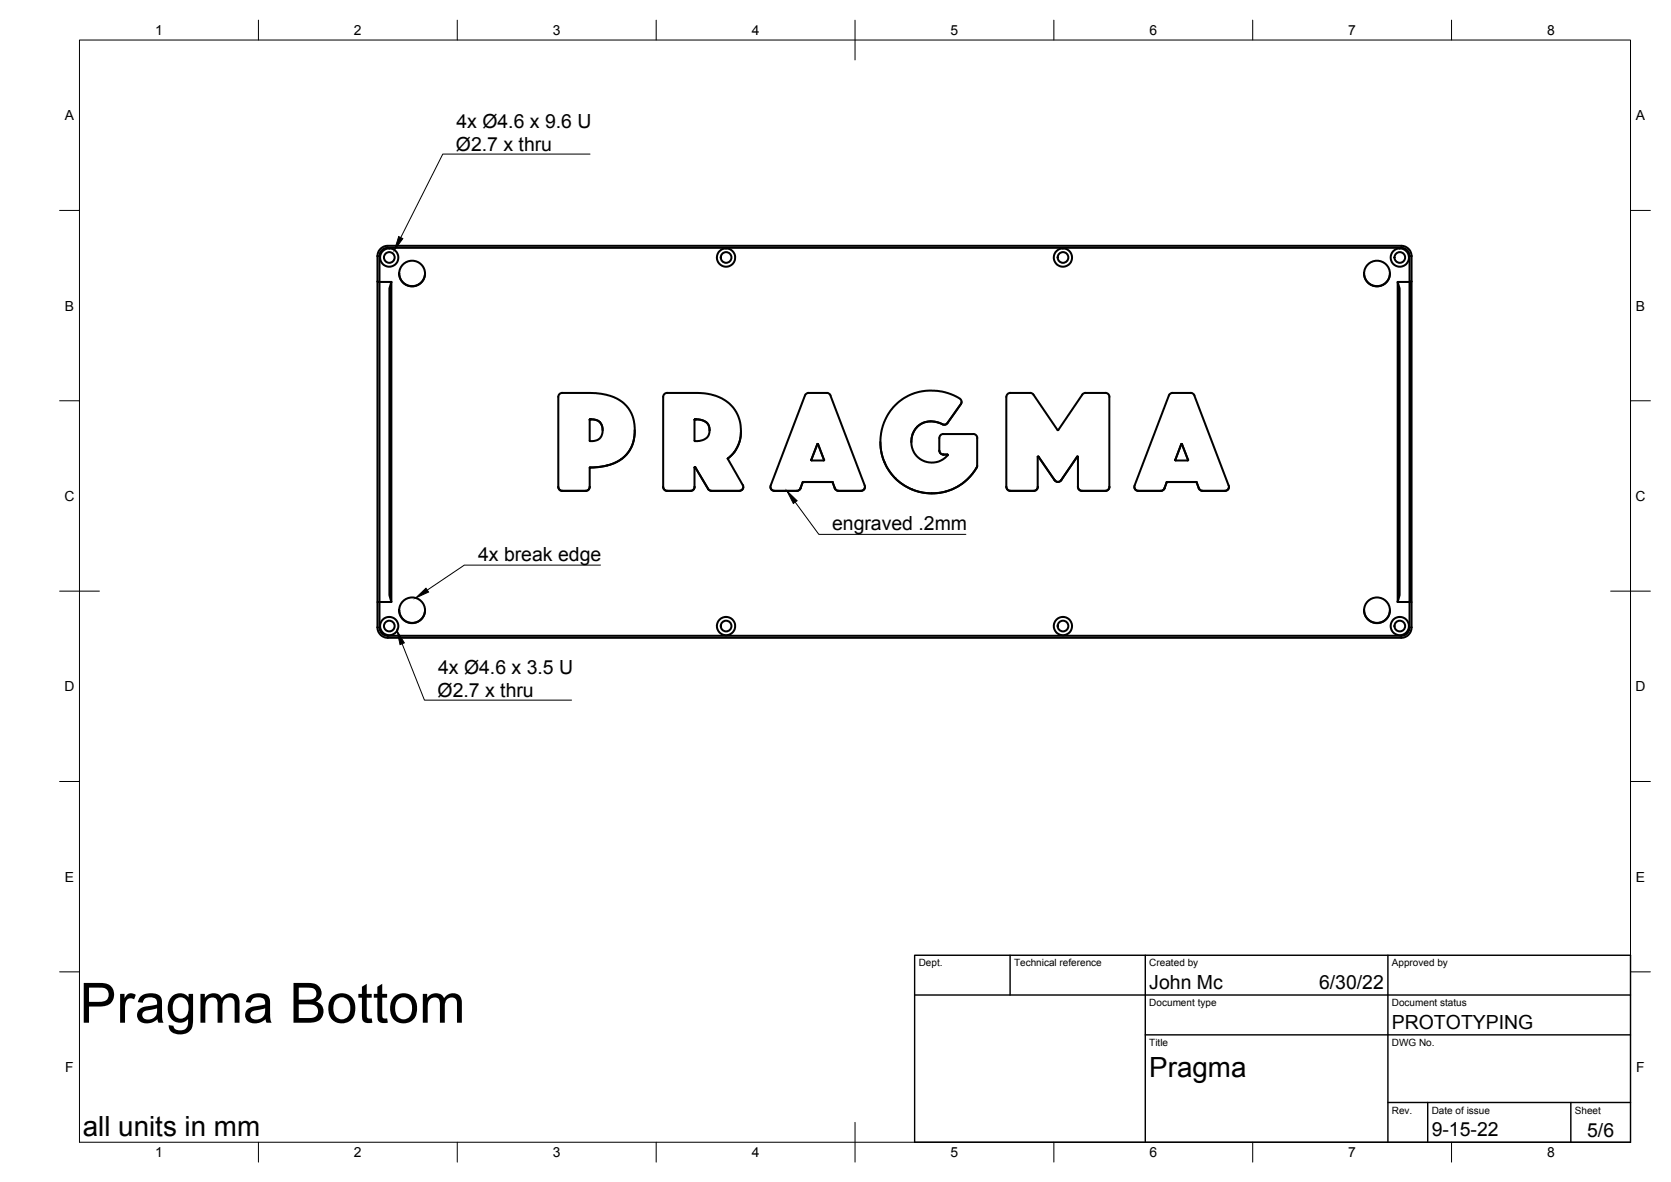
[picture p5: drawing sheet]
<svg xmlns="http://www.w3.org/2000/svg" width="420mm" height="297mm" viewBox="0 0 420 297" stroke-linecap="round" stroke-linejoin="round" font-family="sans-serif">
<!-- layer: Visible -->
<g fill="none" stroke="#000" stroke-width=".51">
<path d="M94.9 70.7v80.6h.5l.1 6.9 .5 1 .8 .5 255.9 .1 1.1-.6 .6-1v-6.9h-3M94.9 70.7l.5 .2v80.4h3M94.9 70.7v-6.4a2.6 2.6 0 0 1 2.6-2.5h254.8a2.6 2.6 0 0 1 2.6 2.5v6.4M98.4 70.9v80.4l-.5-1.7v-77.1zM100.4 68.7a3.2 3.2 0 0 0 3.2 3.2 3.2 3.2 0 0 0 3.3-3.2M343 68.7a3.2 3.2 0 0 0 3.2 3.2 3.2 3.2 0 0 0 3.3-3.2M351.4 70.9l.5 1.6v77.1l-.5 1.7zM354.9 70.7l-.5 .2-.1-7.2-.6-.9-1.2-.5h-255.2l-1.2 .5-.6 .9-.1 7.2h3M354.9 70.7v80.6h-.5v-80.4h-3M140.7 99l.7-.3h7.1l3.9 .5a8.8 8.8 0 0 1 7.1 10.6l-.6 2.3a9.5 9.5 0 0 1-8.6 5.3l-2 .1v4.9a1.01 1.01 0 0 1-1 1h-5.9a1.01 1.01 0 0 1-1-1v-22.7zM253 99.7v22.7M254 98.7h5l.7 .3 6.2 9.1"/>
<path d="M254.1 98.7a1.01 1.01 0 0 0-1.1 1M278.9 99.7v22.7M279 99.7a.97 .97 0 0 0-1.1-1h-4.9l-.7 .3-6.2 9.1h-.2M300.3 99.4l8.6 22.6a1.01 1.01 0 0 1-.9 1.4h-5.6l-.6-.2-.4-.5M300.3 99.4a.95 .95 0 0 0-.9-.7h-4.6a.98 .98 0 0 0-.9 .7l-8.6 22.6a1.01 1.01 0 0 0 .9 1.4h5.7l.6-.2 .3-.5M148.3 105.5h1.3l1.2 .6 .6 .9 .1 1.1-.2 1.4-.5 .7-1.3 .6-1.1 .1M148.3 105.4h1.2l1.1 .5 .8 1.1 .1 1.1M148.3 105.5l.1 5.3M148.4 117.5l-.1 .1M159.6 108.1l-.2 2.2-.5 1.8a9.5 9.5 0 0 1-8.6 5.3l-1.9 .1M174.6 105.5l.1 5.3M174.6 105.5l.1-.1a3.3 3.3 0 0 1 3.5 1.5l.2 1.8-.5 1.1-.6 .5a4.6 4.6 0 0 1-2.6 .6"/>
<path d="M174.6 105.4a3.2 3.2 0 0 1 3.6 1.4l.2 1.3M174.8 117.4l3.3 5.5M174.8 117.4l-.2 .1v4.9a.97 .97 0 0 1-1 1h-5.9a1.01 1.01 0 0 1-.9-1v-22.7a1.01 1.01 0 0 1 1-1h7.7l2.3 .2a9.2 9.2 0 0 1 8.1 6.4 9.2 9.2 0 0 1-2.9 10l3.8 6.6a.98 .98 0 0 1-.9 1.5h-7l-.5-.2-.4-.3M174.8 117.4l-.2 .1M178.4 108.1h.1M184.6 113.6h.1M186.3 108.3l-.3 2.4-.6 1.6-1 1.6-1.4 1.4M204 115.6l1.7-4 1.5 4.1h-3.1M204 115.6h.1M204 115.6l.1 .1M207.2 115.6h.1M221.4 111.1l.2 2.2 .5 2.2a12.9 12.9 0 0 0 11.3 8.5 12.9 12.9 0 0 0 12.3-7"/>
<path d="M229.2 111v.1M236.2 110.1v3.1M236.2 113.2a1.04 1.04 0 0 0 1 1 1.01 1.01 0 0 1-1-1zM237.2 109.1h7.5l.7 .3 .3 .7-.1 7.4-1.7 2.2-1.5 1.5-1.9 1.3-1.8 .8-2.4 .6-2.3 .1-2.4-.3-2-.6a12.9 12.9 0 0 1-6.8-18.1 12.9 12.9 0 0 1 18.9-4.5l.1 .7-.2 .4-3.5 4.9-.8 .3-1.7-.7-1.4-.2-1.9 .3-1.1 .6-.9 .8-.6 1.1-.4 1.2-.1 2.1 .5 1.4 1.1 1.6 1.3 .8 1.6 .4 2-.1 1.4-.6 1.2-1.1-.1-.2h-1l1.1 .1M237.2 109.1a1.01 1.01 0 0 0-1 1M238.3 114.3h.1M241.8 101l-.2 .5-3.7 5.1-.7 .1-1.8-.7-1.6-.1-1.7 .4-1.1 .6-.9 .9-.4 .9-.4 1.2-.1 1.1M261.1 114.8h-.2M270.8 114.8l-4 5.9a1.01 1.01 0 0 1-1.6 0M270.8 114.8l-4 5.9M270.9 114.8h.1M270.9 114.8h.1v7.6a1.01 1.01 0 0 0 1 1h6a1.01 1.01 0 0 0 1-1"/>
<path d="M295.5 115.6h.1M295.5 115.6l1.6-4 1.6 4M295.5 115.6l.1 .1M298.7 115.6h.1M298.7 115.6l-3.1 .1M148.3 122.3a1.01 1.01 0 0 1-1 1h-5.9a1.01 1.01 0 0 1-1-1M174.6 122.3a1.01 1.01 0 0 1-1 1h-5.8a1.01 1.01 0 0 1-1-1M186.9 122.4a1.01 1.01 0 0 1-1 .9h-7l-.5-.1-.4-.3M193.7 122.4a1.01 1.01 0 0 0 1 .9h5.6l.6-.1 .4-.5M201.3 122.7l-.4 .5-.5 .2h-5.7a1.01 1.01 0 0 1-.9-1.4l8.6-22.6a.98 .98 0 0 1 .9-.7h4.6a.95 .95 0 0 1 .9 .7l8.6 22.6a1 1 0 0 1-.9 1.4h-5.7l-.5-.2-.4-.5M201.8 121.2l-.5 1.5M201.9 121.1h7.4l.6 1.6"/>
<path d="M201.9 121.1l-.6 1.6M209.4 121.2l.5 1.5M217.5 122.4a1.01 1.01 0 0 1-1 .9h-5.7l-.5-.1-.4-.5M253 122.3a1.01 1.01 0 0 0 1.1 1M253 122.4a1.01 1.01 0 0 0 1.1 1M260.9 122.3a1.01 1.01 0 0 1-1 1h-5.9M265.2 120.7l-4.2-6-.1 7.7a.97 .97 0 0 1-1 1h-5.9M271 122.3a1.01 1.01 0 0 0 1 1h6a1.01 1.01 0 0 0 1-1M285.2 122.4a1.01 1.01 0 0 0 1 .9h5.7l.6-.1 .3-.5M293.3 121.2l-.5 1.5M300.9 121.2l-7.5-.1-.6 1.6M300.9 121.2l.5 1.5"/>
<path d="M309 122.4a1.01 1.01 0 0 1-1 .9h-5.6l-.6-.1-.4-.5M94.9 151.3v6.4a2.6 2.6 0 0 0 2.6 2.6h254.9a2.61 2.61 0 0 0 2.5-2.6v-6.4M100.4 153.3a3.2 3.2 0 0 0 3.2 3.2 3.2 3.2 0 0 0 3.3-3.2M343 153.3a3.2 3.2 0 0 0 3.2 3.2 3.2 3.2 0 0 0 3.3-3.2"/>
<circle cx="97.9" cy="64.7" r="2.3"/>
<circle cx="97.9" cy="64.7" r="1.34"/>
<circle cx="103.6" cy="68.7" r="3.2"/>
<circle cx="182.6" cy="64.7" r="2.3"/>
<circle cx="182.6" cy="64.7" r="1.34"/>
<circle cx="267.3" cy="64.7" r="2.3"/>
<circle cx="267.3" cy="64.7" r="1.34"/>
<circle cx="346.2" cy="68.7" r="3.2"/>
<circle cx="352" cy="64.7" r="2.3"/>
<circle cx="352" cy="64.7" r="1.34"/>
<circle cx="97.9" cy="157.3" r="2.3"/>
<circle cx="97.9" cy="157.3" r="1.34"/>
<circle cx="103.6" cy="153.4" r="3.2"/>
<circle cx="182.6" cy="157.3" r="2.3"/>
<circle cx="182.6" cy="157.3" r="1.34"/>
<circle cx="267.3" cy="157.3" r="2.3"/>
<circle cx="267.3" cy="157.3" r="1.34"/>
<circle cx="346.2" cy="153.4" r="3.2"/>
<circle cx="352" cy="157.3" r="2.3"/>
<circle cx="352" cy="157.3" r="1.34"/>
</g>
<!-- layer: Visible Narrow -->
<g fill="none" stroke="#000" stroke-width=".25">
<path d="M94.9 64.4h.5M94.9 64.3l.5 .1M97.5 61.8v.5M352.3 61.8v.5M354.9 64.4h-.5M354.9 64.3l-.5 .1M148.4 105.4h.1M148.4 117.5h.1M148.6 105.4h.1M150.8 106.1h.1M152.7 117h.1M156.3 115.3v.1"/>
<path d="M158.7 112.4v.1M174.7 105.4h.1M174.8 117.4h.1M175 105.4h.1M177.4 106h.1M185.8 111.4v.1M204 115.6h.1M205.5 111.6v.1M205.7 111.6v.1M207.2 115.6h.1M222.4 116.1v.1M229.5 109h.1"/>
<path d="M230.5 107.3v.1M232.1 106.3h.1M234 105.9h.1M236 106.2h.1M236.9 106.6h.1M237.2 114.2h.1M238.2 114.2h.1M238.2 106.3h.1M241.6 101.5v.1M245.6 117.5h.1M261.1 114.8h.1M270.8 114.8h.1"/>
<path d="M295.5 115.6h.1M297 111.6v.1M297.2 111.6v.1M298.7 115.6h.1M141.4 123.3v.1M147.3 123.3v.1M167.7 123.3v.1M173.6 123.3v.1M178.1 122.9h.1M178.9 123.3v.1M185.9 123.3v.1M194.7 123.3v.1"/>
<path d="M200.3 123.3v.1M201.3 122.7h.1M201.8 121.2h.1M201.9 121.1h.1M209.3 121.1h.1M209.4 121.2h.1M209.9 122.7h.1M210.8 123.3v.1M216.5 123.3v.1M225.2 120.2v.1M229.3 123h.1M234.3 124h.1"/>
<path d="M237.8 123.5h.1M241 122.1v.1M243.7 120h.1M254 123.3v.1M259.9 123.3v.1M265.2 120.7h.1M266.8 120.7h.1M272 123.3v.1M277.9 123.3v.1M286.2 123.3v.1M291.9 123.3v.1M292.8 122.7h.1"/>
<path d="M293.3 121.2h.1M293.4 121.1h.1M300.8 121.1h.1M300.9 121.2h.1M301.4 122.7h.1M302.4 123.3v.1M308 123.3v.1M95.4 157.7l-.5-.1 .5 .1M97.5 159.8v.5M352.3 159.8v.5M354.9 157.6l-.5 .1"/>
</g>
<!-- layer: Border -->
<g fill="none" stroke="#000" stroke-width=".25">
<path d="M20 10.1h390v276.9h-390zM65 5.1v5M115 5.1v5M165 5.1v5M215 5.1v10M265 5.1v5M315 5.1v5M365 5.1v5M15 52.9h5M410 52.9h5M15 100.7h5M410 100.7h5"/>
<path d="M15 148.6h10M405 148.6h10M15 196.4h5M410 196.4h5M15 244.2h5M410 244.2h5M65 287v5M115 287v5M165 287v5M215 282.1v9.9M265 287v5M315 287v5"/>
<path d="M365 287v5"/>
</g>
<!-- layer: TitleBlock -->
<path d="M230 240.1h180v46.9h-180zM230 250h180M254 240.1v9.9M288 240.1v46.9M349 240.1v46.9M288 260.1h122M349 277.1h61M359 277.1v9.9M395 277.1v9.9" fill="none" stroke="#000" stroke-width=".36"/>
<!-- layer: Annotations -->
<path d="M100.2 59.4l1.1 .6-2.1 2.8zM197.9 123.4l2.5 2.4-.9 .7zM104.5 150.3l2.6-2.5 .7 1zM99.8 158.5l1.9 3.1-1.1 .4z" fill="#000" stroke="#000" stroke-width=".25"/>
<path d="M148.4 38.7h-37.1l-10.5 21M199.9 126.2l6 8.1h37M151 142h-34.2l-9.4 6.3M101.1 161.8l5.6 14.1h37" fill="none" stroke="#000" stroke-width=".25"/>
<text font-size="14" x="20" y="257">Pragma Bottom</text>
<g font-size="7">
<text x="289" y="270.6">Pragma</text>
<text x="20.8" y="285.4">all units in mm</text>
</g>
<g font-size="4.9">
<text x="114.8" y="32.1">4x Ø4.6 x 9.6 U</text>
<text x="114.6" y="38">Ø2.7 x thru</text>
<text x="209.2" y="133.3">engraved .2mm</text>
<text x="120.2" y="141">4x break edge</text>
<text x="110.2" y="169.3">4x Ø4.6 x 3.5 U</text>
<text x="110" y="175.2">Ø2.7 x thru</text>
<text x="289" y="248.5">John Mc</text>
<text x="331.7" y="248.5">6/30/22</text>
<text x="350" y="258.6">PROTOTYPING</text>
<text x="360" y="285.5">9-15-22</text>
<text x="399.1" y="285.7">5/6</text>
</g>
<g font-size="3.5">
<text x="39" y="8.8">1</text>
<text x="89" y="8.8">2</text>
<text x="139" y="8.8">3</text>
<text x="189" y="8.8">4</text>
<text x="239" y="8.8">5</text>
<text x="289" y="8.8">6</text>
<text x="339" y="8.8">7</text>
<text x="389" y="8.8">8</text>
<text x="16.3" y="30.2">A</text>
<text x="411.3" y="30.2">A</text>
<text x="16.3" y="78">B</text>
<text x="411.3" y="78">B</text>
<text x="16.2" y="125.9">C</text>
<text x="411.2" y="125.9">C</text>
<text x="16.2" y="173.7">D</text>
<text x="411.2" y="173.7">D</text>
<text x="16.3" y="221.6">E</text>
<text x="411.3" y="221.6">E</text>
<text x="16.4" y="269.4">F</text>
<text x="411.4" y="269.4">F</text>
<text x="39" y="290.8">1</text>
<text x="89" y="290.8">2</text>
<text x="139" y="290.8">3</text>
<text x="189" y="290.8">4</text>
<text x="239" y="290.8">5</text>
<text x="289" y="290.8">6</text>
<text x="339" y="290.8">7</text>
<text x="389" y="290.8">8</text>
</g>
<g font-size="2.5">
<text x="231" y="242.9">Dept.</text>
<text x="255" y="242.9">Technical reference</text>
<text x="289" y="242.9">Created by</text>
<text x="350" y="242.9">Approved by</text>
<text x="289" y="252.8">Document type</text>
<text x="350" y="252.8">Document status</text>
<text x="289" y="262.9">Title</text>
<text x="350" y="262.9">DWG No.</text>
<text x="350" y="279.9">Rev.</text>
<text x="360" y="279.9">Date of issue</text>
<text x="396" y="279.9">Sheet</text>
</g>
</svg>
